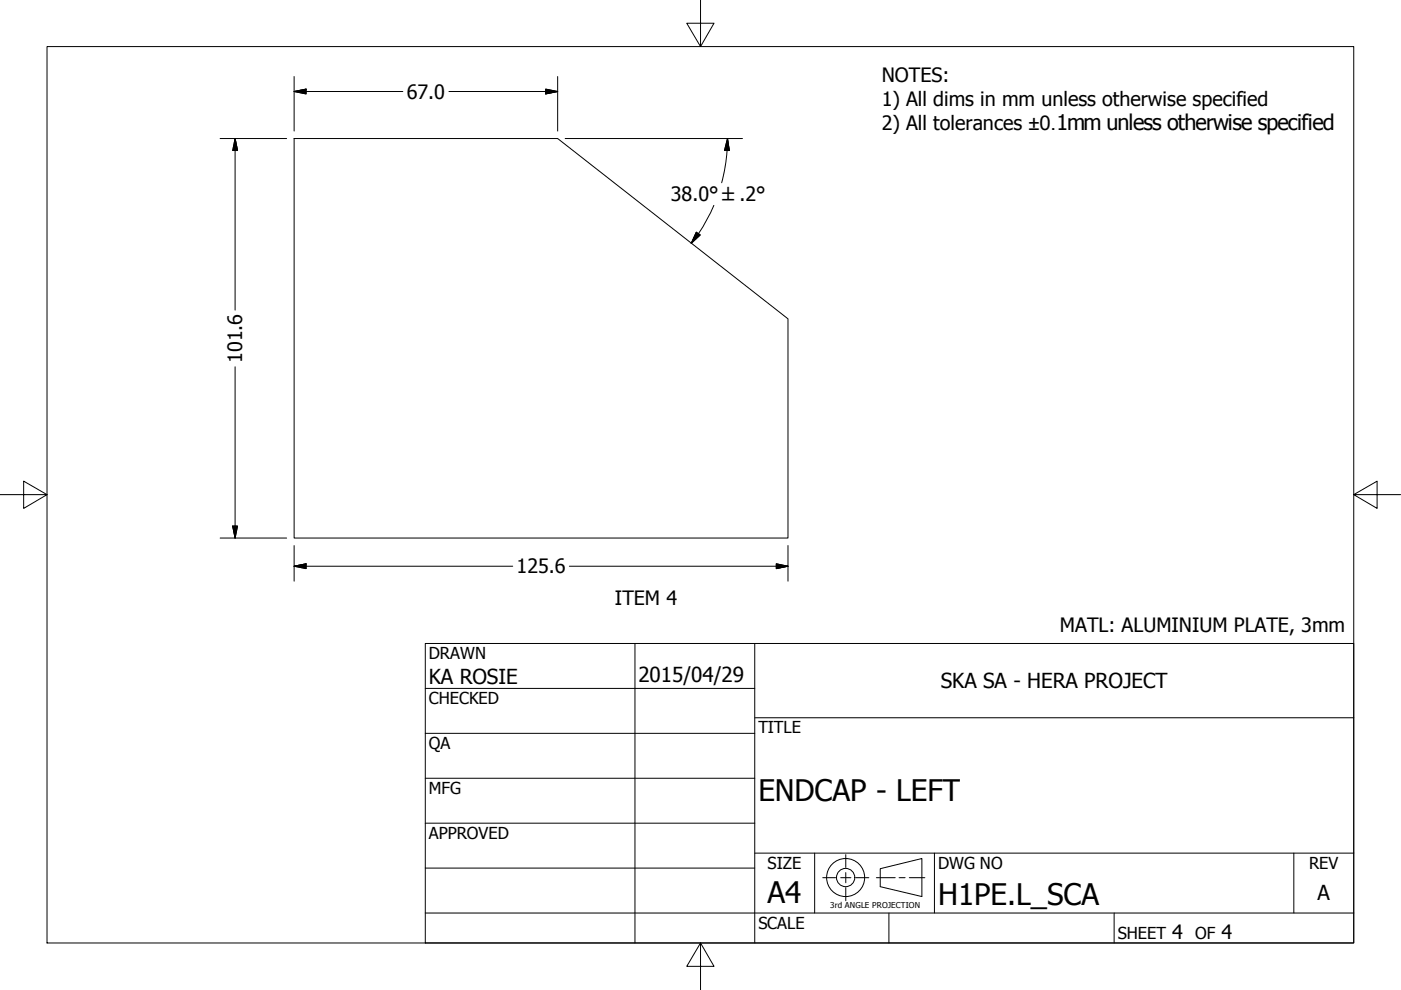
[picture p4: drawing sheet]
<svg xmlns="http://www.w3.org/2000/svg" width="297mm" height="210mm" viewBox="0 0 297 210" stroke-linecap="round" stroke-linejoin="round" font-family="sans-serif">
<!-- layer: Visible (ANSI) -->
<path d="M62.4 29.4h55.8l48.9 38.2v46.5h-104.7z" fill="none" stroke="#000" stroke-width=".21"/>
<!-- layer: Border (ANSI) -->
<path d="M148.5 -.1v10l-2.9-5h5.8l-2.9 5M10 9.9h277v190h-277zM0 104.9h10l-5-2.9v5.8l5-2.9M287 104.9l5 2.9v-5.8l-5 2.9h10M148.5 199.9l2.9 5h-5.8l2.9-5v10" fill="none" stroke="#000" stroke-width=".21"/>
<!-- layer: Title (ANSI) -->
<g fill="none" stroke="#000" stroke-width=".21">
<path d="M90.2 136.4h196.8v63.5h-196.8zM134.6 136.4v63.5M160 136.4v63.5M90.2 146h69.8M90.2 155.5h69.8M160 152.2h127M90.2 165h69.8M90.2 174.5h69.8M90.2 193.6h196.8M90.2 184.1h69.8M160 180.9h127M172.7 180.9v12.7"/>
<path d="M188.5 193.6v6.3M198.1 180.9v12.7M236.2 193.6v6.3M274.3 180.9v12.7"/>
</g>
<!-- layer: Dimension (ANSI) -->
<g fill="none" stroke="#000" stroke-width=".21">
<path d="M62.4 19.4l2.5-.5v1zM62.4 19.4h23M62.4 16.2v11.6M95.2 19.4h23M115.7 18.9l2.5 .5-2.5 .5zM118.2 16.2v11.6M46.7 29.4h14.1M49.8 29.4l.6 2.5h-1.1zM49.8 29.4v36.4M119.8 29.4h37.6M154.2 29.4l.4 2.5h-1zM154.2 29.4a36 36 0 0 1-1.2 9.3"/>
<path d="M147.6 49.2l.9 .6-1.9 1.8zM151.4 43.5a34.7 34.7 0 0 1-4.8 8.1M49.8 77.8v36.3M46.7 114.1h14.1M49.3 111.5h1.1l-.6 2.6zM62.4 115.7v7.5M164.6 119.5l2.5 .6-2.5 .5zM167.1 115.7v7.5M62.4 120.1l2.5-.6v1.1zM62.4 120.1h46.3M120.7 120.1h46.4"/>
</g>
<g fill="#000" stroke="#000" stroke-width=".21">
<path d="M62.4 19.4l2.5-.5zM62.4 19.4l2.5-.5v1zM115.7 19.9l2.5-.5zM115.7 18.9l2.5 .5-2.5 .5zM49.8 29.4l.6 2.5zM49.8 29.4l.6 2.5h-1.1zM154.2 29.4l.4 2.5zM154.2 29.4l.4 2.5h-1zM147.6 49.2l-1 2.4zM147.6 49.2l.9 .6-1.9 1.8zM49.3 111.5l.5 2.6zM49.3 111.5h1.1l-.6 2.6z"/>
<path d="M62.4 120.1l2.5-.6zM62.4 120.1l2.5-.6v1.1zM164.6 120.6l2.5-.5zM164.6 119.5l2.5 .6-2.5 .5z"/>
</g>
<!-- layer: Sketch Geometry (ANSI) -->
<g fill="none" stroke="#000" stroke-width=".21">
<path d="M174.4 186.1h2.8M178.2 186.1h2.2M179.3 181.2v2.7M179.3 185v2.2M179.3 188.2v2.8M181.4 186.1h2.8M185.8 186.1h4M186.6 184.2l8.9-2.2v8.1l-8.9-2.1zM190.6 186.1h1.3M192.8 186.1h3.3"/>
<circle cx="179.3" cy="186.1" r="4"/>
<circle cx="179.3" cy="186.1" r="1.94"/>
</g>
<g font-size="6.3">
<text x="160.8" y="169.8">ENDCAP - LEFT</text>
<text x="162.8" y="191.4">A4</text>
<text x="198.9" y="191.9">H1PE.L_SCA</text>
</g>
<g font-size="4.4">
<text x="90.9" y="145.1">KA ROSIE</text>
<text x="135.4" y="144.5">2015/04/29</text>
<text x="199.5" y="145.9">SKA SA - HERA PROJECT</text>
<text x="279.3" y="190.7">A</text>
</g>
<g font-size="4.2">
<text x="186.9" y="17.4">NOTES:</text>
<text x="86.2" y="20.9">67.0</text>
<text x="186.9" y="22.5">1) All dims in mm unless otherwise specified</text>
<text x="186.9" y="27.5">2) All tolerances ±0.1mm unless otherwise specified</text>
<text x="142.2" y="42.6">38.0° ±.2°</text>
<text x="51.4" y="76.9" transform="rotate(-90 51.4 76.9)">101.6</text>
<text x="109.5" y="121.6">125.6</text>
<text x="130.4" y="128.4">ITEM 4</text>
<text x="224.7" y="134">MATL: ALUMINIUM PLATE, 3mm</text>
<text x="248.5" y="199.1">4</text>
<text x="259" y="199.1">4</text>
</g>
<g font-size="3.5">
<text x="90.9" y="139.7">DRAWN</text>
<text x="90.9" y="149.3">CHECKED</text>
<text x="160.8" y="155.5">TITLE</text>
<text x="90.9" y="158.8">QA</text>
<text x="90.9" y="168.3">MFG</text>
<text x="90.9" y="177.8">APPROVED</text>
<text x="162.8" y="184.2">SIZE</text>
<text x="198.9" y="184.2">DWG NO</text>
<text x="277.6" y="184.2">REV</text>
<text x="160.8" y="196.9">SCALE</text>
<text x="237" y="199.1">SHEET</text>
<text x="253.4" y="199.1">OF</text>
</g>
<text font-size="1.7" x="176" y="192.5">3rd ANGLE PROJECTION</text>
</svg>
